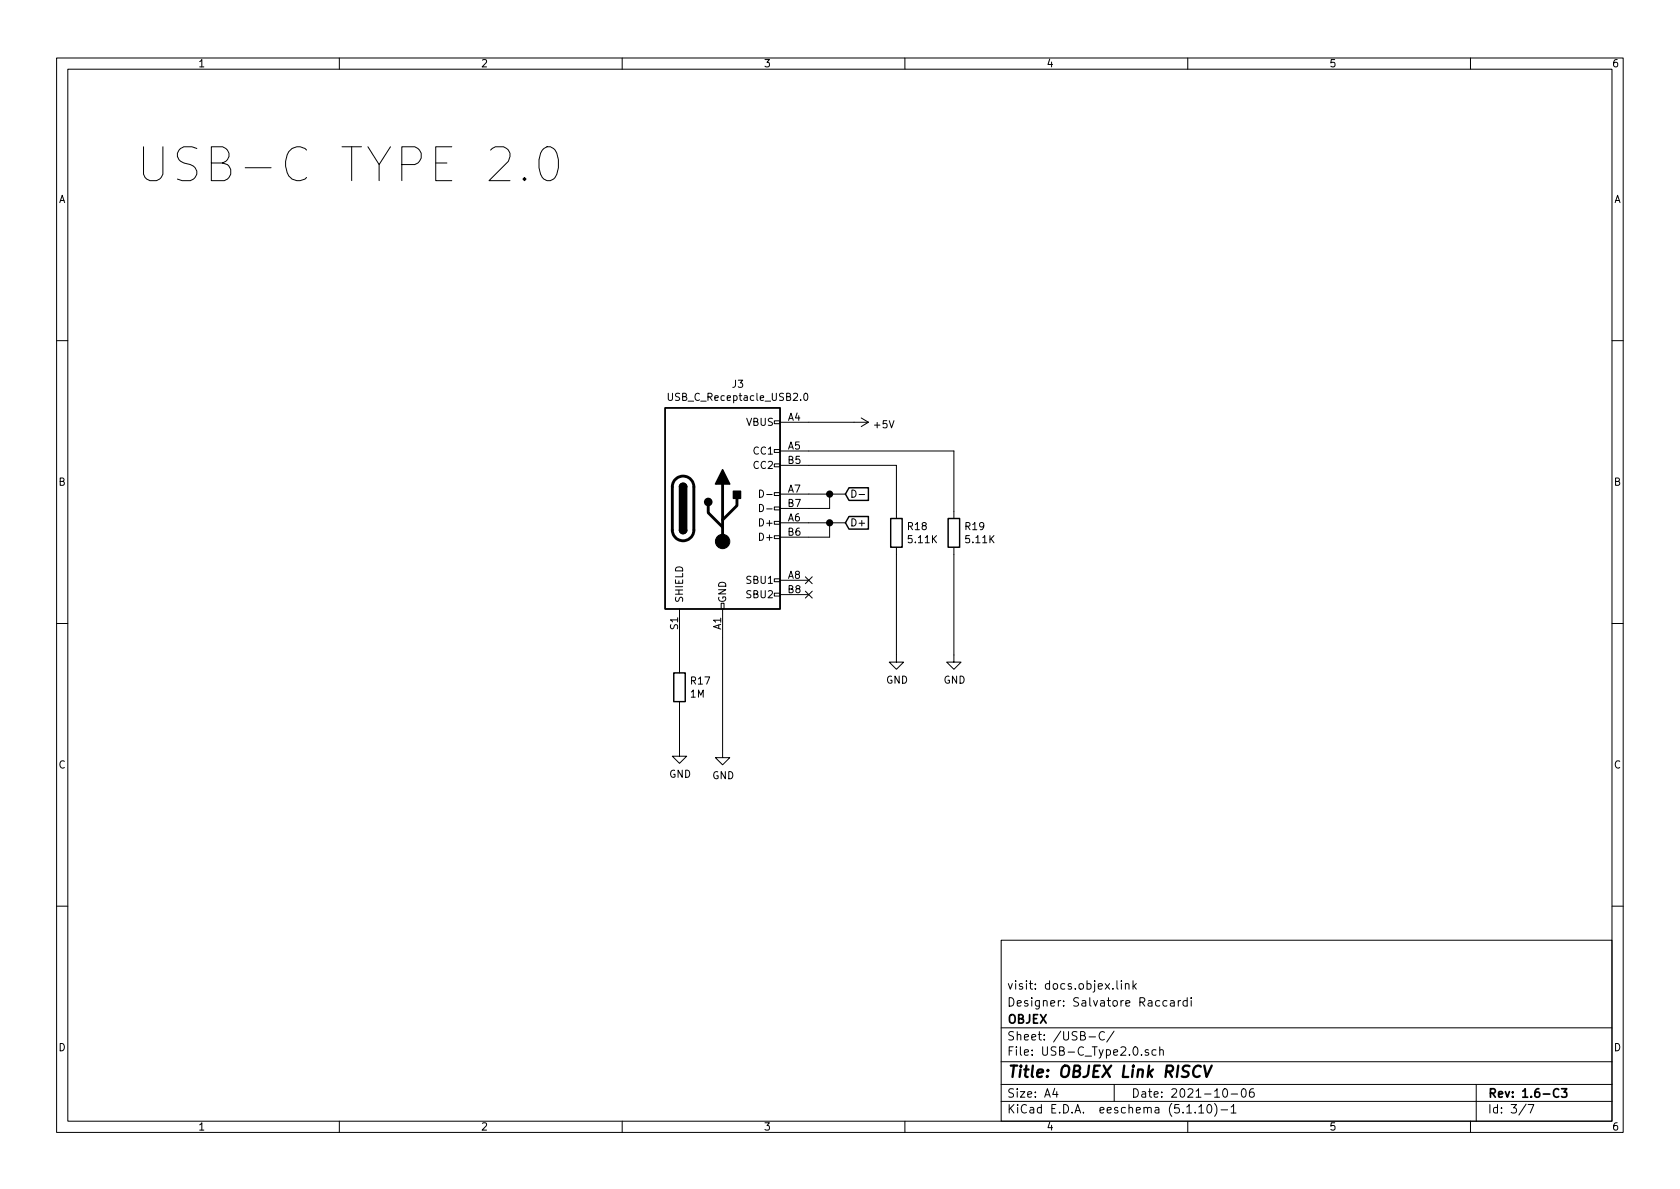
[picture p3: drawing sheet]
<svg xmlns="http://www.w3.org/2000/svg" width="297mm" height="210mm" viewBox="0 0 297 210" stroke-linecap="round" stroke-linejoin="round" font-family="sans-serif">
<g fill="none" stroke="#000" stroke-width=".18">
<path d="M10 10.3h277v189.9h-277zM12 12.2h273v186.1h-273zM60 10.3v1.9M110 10.3v1.9M160 10.3v1.9M210 10.3v1.9M260 10.3v1.9M92.7 31.4l.3 .3-.3 .2-.2-.2 .2-.3v.5M95.9 26.5a1.42 1.42 0 0 1 1.5-.5 1.42 1.42 0 0 1 1.1 1.1 4.7 4.7 0 0 1-.6 4.6 1.43 1.43 0 0 1-2.3-.9 5 5 0 0 1 .3-4.3zM10 60.2h2M118.2 69.5v1.1l.2 .2h.4l.1-.2v-1.1M136.9 79.5h1v.5h-1z"/>
<path d="M136.9 74.4h1v.5h-1zM137.9 74.7h15.6M137.9 79.8h30.8v11.9M142.2 69.7l.2-.2a.69 .69 0 0 1 .4 .7 .69 .69 0 0 1-.4 .6l-.2-.2-.1-.3zM152.3 73.9l1.2 .8M153.5 74.7l-1.2 .7M285 60.2h2M134.3 86.7a.64 .64 0 0 1 .7 .6 .64 .64 0 0 1-.7 .6zM134.3 89.2a.64 .64 0 0 1 .7 .6 .64 .64 0 0 1-.7 .7zM135.6 87.4h.9M135.6 90h.9M136.9 94.7h1v.5h-1z"/>
<path d="M136.9 92.2h1v.5h-1zM136.9 89.7h1v.5h-1zM136.9 87.1h1v.5h-1zM136.9 82h1v.5h-1zM137.9 92.5h11.6M137.9 87.4h11.6M137.9 82.3h20.6v9.4M146.7 92.5v2.5h-8.8M146.7 87.4v2.5h-8.8M150.6 86.7a.64 .64 0 0 1 .8 .6 .64 .64 0 0 1-.8 .6zM151.9 87.4h1M158.5 96.8v20.3h1.3l-1.3 1.3-1.3-1.3h1.3"/>
<path d="M168.7 96.8v20.3h1.2l-1.2 1.3-1.3-1.3h1.3M10 110.3h2M120.1 107.7v11.3M127.5 106.7h.5v1h-.5zM127.8 107.7v26.3h1.2l-1.2 1.2-1.3-1.2h1.3M136.9 104.9h1v.5h-1zM136.9 102.4h1v.5h-1zM137.9 102.6h5.1M137.9 105.2h5.1M142.4 104.5l1.2 1.3M142.4 102l1.2 1.2M143.6 104.5l-1.2 1.3"/>
<path d="M143.6 102l-1.2 1.2M285 110.3h2M120.1 124.1v9.6h1.3l-1.3 1.3-1.2-1.3h1.2M10 160.2h2M177 166.3h108v32h-108zM197.5 173.4v1.3l.2 .2M198.3 173.4v.2M198.3 173.9v1M199 174.1l.2-.2 .3 .1 .1 .9M199 173.9v1M200.3 173.4v1.5M200.5 174.4l.4 .5"/>
<path d="M200.9 173.9l-.6 .6M206.3 177l-.4-.1-.3 .3 .1 .6 .2 .1 .4-.1M207 177h.5l.1 .9M207.6 177.3l-.5 .1-.2 .2 .1 .2 .1 .1 .5-.1M208.3 176.9v1M208.8 176.9l-.3 .1-.2 .2M209.9 177l-.4-.1-.3 .3v.6l.3 .1 .4-.1M209.9 176.4v1.5M210.6 176.4v.2M210.6 176.9v1M285 160.2h2M60 198.3v1.9"/>
<path d="M110 198.3v1.9M160 198.3v1.9M177 194.8h108M177 191.8h108M177 187.8h108M177 181.8h108M186.5 192.5l-.4 1h1M186.8 193v1M192.6 183.4h1.1M195.3 182.6a.7 .7 0 0 0-.9 .2 .7 .7 0 0 0 .1 .9 .55 .55 0 0 0 .8 .1M197 182.3l-1.3 2M197 191.8v3"/>
<path d="M203 185.7a.37 .37 0 0 0-.5 .1v.2l.5 .2 .1 .1-.2 .3-.4-.1M204.4 185.7l-.4-.1-.3 .3 .1 .6 .2 .1 .4-.1M205.1 185.7a.37 .37 0 0 1 .6 .1v.8M205.1 185.1v1.5M210 198.3v1.9M211.3 196.7v.1M212 195.8l.4-.5v1.5M212 196.8h.8M213.5 195.5l.2-.2a.81 .81 0 0 1 .6 .6 .81 .81 0 0 1-.3 .8l-.1 .1a.79 .79 0 0 1-.4-1.3zM214.8 195.1a1.79 1.79 0 0 1 0 2.3M215.9 196.3h1.1M216.3 192.7l.4-.2a.94 .94 0 0 1 0 1.5 .79 .79 0 0 1-.4-1.3z"/>
<path d="M217.7 195.8l.4-.5v1.5M217.7 193.5h1.1M217.7 196.8h.8M219.6 192.7l.4-.2a.94 .94 0 0 1 0 1.5 .82 .82 0 0 1-.4-1.3zM221.6 192.5a.59 .59 0 0 0-.7 .7l.1 .7 .2 .1 .5-.1 .1-.5-.2-.2-.4-.1-.3 .3M260 198.3v1.9M261 191.8v6.5M269.8 195.2l-1.2 2M270.2 195.3h1l-.6 1.5"/>
</g>
<path d="M275.6 192.7a.59 .59 0 0 0-.8 0 .59 .59 0 0 0-.1 .7 .56 .56 0 0 0 .3 .6 .56 .56 0 0 0 .6-.1M276.1 192.5h.9l-.5 .6 .5 .1v.7l-.3 .1-.6-.1" fill="none" stroke="#000" stroke-width=".3"/>
<path d="M212.3 188.6a.89 .89 0 0 0-1 0 .89 .89 0 0 0-.4 1 .71 .71 0 0 0 .4 .8 .71 .71 0 0 0 .8-.1M212.9 188.4l.4 2 .9-2" fill="none" stroke="#000" stroke-width=".41"/>
<path d="M117.6 72.1h20.3v35.6h-20.3zM120.1 93.7a.63 .63 0 0 0 .7 .7 .63 .63 0 0 0 .6-.7M120.1 86.1a.63 .63 0 0 1 .7-.6 .63 .63 0 0 1 .6 .6M150.1 91.3h3.4v2.3h-3.4l-.6-1.1zM150.1 86.3h3.4v2.2h-3.4l-.6-1.1zM157.5 91.7h2v5.1h-2zM167.6 91.7h2.1v5.1h-2.1zM119.1 119h2.1v5.1h-2.1z" fill="none" stroke="#000" stroke-width=".25"/>
<path d="M119.3 84.9a1.9 1.9 0 0 1 2.1-.6 1.9 1.9 0 0 1 1.3 1.8v7.6a1.9 1.9 0 0 1-1.9 1.9 1.9 1.9 0 0 1-1.9-1.9v-7.8l.1-.5zM125.2 89.4v1.3l2.6 2.5M127.8 85.6v10.2M130.3 88.1v1.3l-2.5 2.5" fill="none" stroke="#000" stroke-width=".51"/>
<g fill="#000" stroke="#000" stroke-width=".25">
<path d="M120.1 93.7h1.3a.63 .63 0 0 1-.6 .7 .63 .63 0 0 1-.7-.7zM120.1 86.1h1.3v7.6h-1.3zM120.3 85.6a.63 .63 0 0 1 .7-.1 .63 .63 0 0 1 .4 .6h-1.3zM127.8 83.1l1.2 2.5h-2.5zM129.7 86.9h1.2v1.2h-1.2z"/>
<circle cx="125.2" cy="88.8" r=".63"/>
<circle cx="146.7" cy="87.4" r=".51"/>
<circle cx="146.7" cy="92.5" r=".51"/>
</g>
<circle cx="127.8" cy="95.8" r="1.27" fill="#000" stroke="#000" stroke-width=".18"/>
<text font-size="8.3" x="23.9" y="32.3">USB-C TYPE 2.0</text>
<text font-size="2.8" x="178" y="190.5">Title: OBJEX Link RISCV</text>
<g font-size="2.1">
<text x="178" y="178">Designer: Salvatore Raccardi</text>
<text x="178" y="175">visit: docs.objex.link</text>
<text x="178" y="184">Sheet: /USB-C/</text>
<text x="178" y="181">OBJEX</text>
<text x="178" y="186.7">File: USB-C_Type2.0.sch</text>
<text x="178" y="196.9">KiCad E.D.A. eeschema (5.1.10)-1</text>
<text x="178" y="194.1">Size: A4</text>
<text x="200" y="194.1">Date: 2021-10-06</text>
<text x="263" y="194.1">Rev: 1.6-C3</text>
<text x="263" y="196.9">Id: 3/7</text>
</g>
<g font-size="1.8">
<text x="35" y="11.9">1</text>
<text x="85" y="11.9">2</text>
<text x="135" y="11.9">3</text>
<text x="185" y="11.9">4</text>
<text x="235" y="11.9">5</text>
<text x="285" y="11.9">6</text>
<text x="10.4" y="35.9">A</text>
<text x="285.4" y="35.9">A</text>
<text x="118.7" y="70.9">USB_C_Receptacle_USB2.0</text>
<text x="129.5" y="68.6">J3</text>
<text x="132" y="75.3">VBUS</text>
<text x="139.3" y="74.4">A4</text>
<text x="154.7" y="75.7">+5V</text>
<text x="133.4" y="80.4">CC1</text>
<text x="133.4" y="82.9">CC2</text>
<text x="139.3" y="79.5">A5</text>
<text x="139.3" y="82">B5</text>
<text x="10.4" y="85.9">B</text>
<text x="139.3" y="87.1">A7</text>
<text x="139.3" y="89.7">B7</text>
<text x="285.4" y="85.9">B</text>
<text x="134.6" y="93.1">D+</text>
<text x="134.6" y="95.6">D+</text>
<text x="139.3" y="92.2">A6</text>
<text x="139.3" y="94.7">B6</text>
<text x="150.3" y="93.1">D+</text>
<text x="160.6" y="93.7">R18</text>
<text x="170.7" y="93.7">R19</text>
<text x="160.7" y="96.1">5.11K</text>
<text x="170.9" y="96.1">5.11K</text>
<text x="120.8" y="106.7" transform="rotate(-90 120.8 106.7)">SHIELD</text>
<text x="128.4" y="106.7" transform="rotate(-90 128.4 106.7)">GND</text>
<text x="132.2" y="103.2">SBU1</text>
<text x="132.2" y="105.8">SBU2</text>
<text x="139.3" y="102.4">A8</text>
<text x="139.3" y="104.9">B8</text>
<text x="119.9" y="111.3" transform="rotate(-90 119.9 111.3)">S1</text>
<text x="127.5" y="111.3" transform="rotate(-90 127.5 111.3)">A1</text>
<text x="122.1" y="123.4">1M</text>
<text x="122.2" y="121.1">R17</text>
<text x="156.7" y="120.9">GND</text>
<text x="166.8" y="120.9">GND</text>
<text x="10.4" y="135.9">C</text>
<text x="118.3" y="137.5">GND</text>
<text x="125.9" y="137.8">GND</text>
<text x="285.4" y="135.9">C</text>
<text x="10.4" y="185.9">D</text>
<text x="285.4" y="185.9">D</text>
<text x="35" y="199.9">1</text>
<text x="85" y="199.9">2</text>
<text x="135" y="199.9">3</text>
<text x="185" y="199.9">4</text>
<text x="235" y="199.9">5</text>
<text x="285" y="199.9">6</text>
</g>
</svg>
